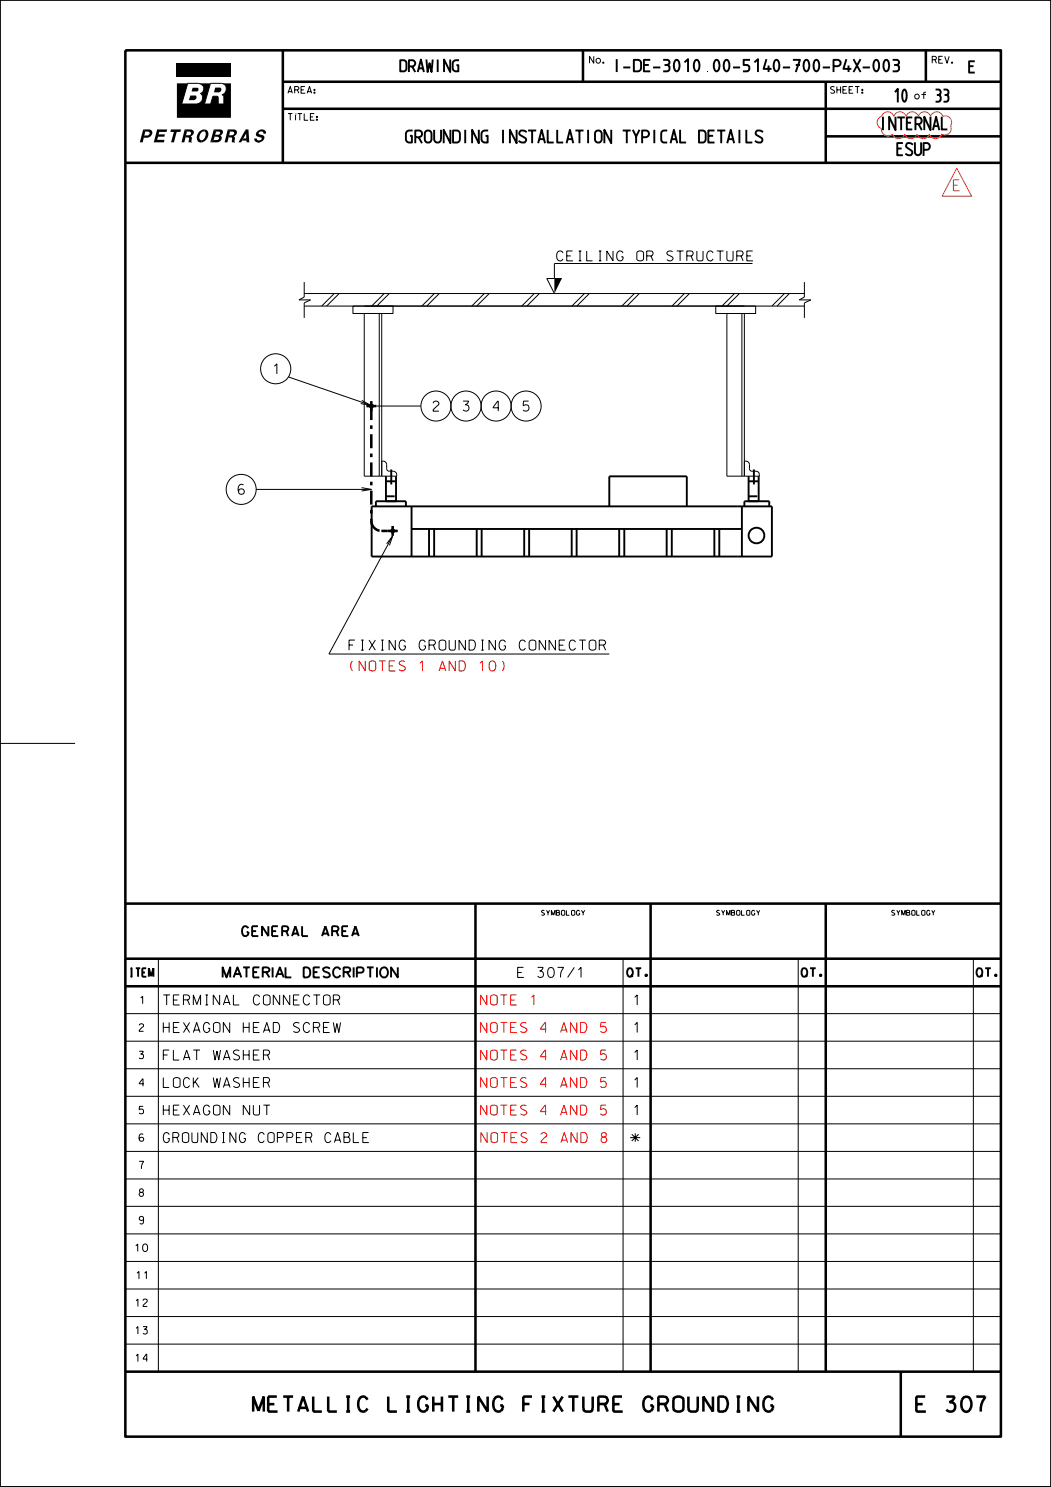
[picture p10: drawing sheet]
<svg xmlns="http://www.w3.org/2000/svg" width="210mm" height="297mm" viewBox="0 0 210 297" stroke-linecap="round" stroke-linejoin="round" font-family="sans-serif">
<g fill="none" stroke="#000" stroke-width=".2">
<path d="M0 0h210v297h-210zM0 0h210v296.9h-210zM39.6 16.6a1.04 1.04 0 0 1 1.1 .9 1.04 1.04 0 0 1-.7 1.2 1.2 1.2 0 0 1 .4 1.3 1.2 1.2 0 0 1-1.2 .8M39.6 16.6h-2.1l-1.2 4.2h2.9M39.6 16.6h.1M43.4 19.2l.2 .3M43.4 19.2h.1M43.6 19.5h.1M44.3 16.6h.1M44.3 16.6a1.19 1.19 0 0 1 .9 1.2 1.19 1.19 0 0 1-.9 1.1l.4 .4M44.3 16.6h-2.2l-1.2 4.2h1.2l.4-1.6h.9M44.7 19.3h.1"/>
<path d="M44.7 19.3v1.5h-1.1v-1.3M39.2 20.8h.1M60.8 56.3v3l-1.1 .6h2.4l-1.3 .6v3M60.8 58.6h99.9M66.8 58.6l-2.5 2.5M67.8 58.6l-2.5 2.5M76.8 58.6l-2.5 2.5M77.8 58.6l-2.5 2.5M86.8 58.6l-2.5 2.5M87.8 58.6l-2.5 2.5M96.8 58.6l-2.5 2.5M97.8 58.6l-2.5 2.5"/>
<path d="M106.8 58.6l-2.6 2.5M107.8 58.6l-2.5 2.5M112.3 55.6h-3l1.5 3M116.8 58.6l-2.5 2.5M117.8 58.6l-2.5 2.5M126.8 58.6l-2.6 2.5M127.7 58.6l-2.4 2.5M136.7 58.6l-2.4 2.5M137.8 58.6l-2.5 2.5M146.8 58.6l-2.5 2.5M147.7 58.6l-2.5 2.5M150.4 52.6h-39.6v3"/>
<path d="M156.7 58.6l-2.5 2.5M157.7 58.6l-2.4 2.5M160.7 56.3v3l-1 .6h2.3l-1.3 .6v3M57.6 75.3l16.4 5.6M60.8 61.1h99.9M70.5 61.1h8v1.5h-8zM75.8 62.6v32.5M143 61.1h8v1.5h-8zM145.2 62.6v32.5h6.5a.78 .78 0 0 0-.6-1h-1.1l-.2-.5v-.8a.78 .78 0 0 0-1.1-.7M148.2 62.6v32.5M148.7 62.6v32.5M51.2 97.8h23"/>
<path d="M75.2 81.1h8.9M76.3 92.1a.77 .77 0 0 1 1 .7v1.1l.5 .2h.8a.76 .76 0 0 1 .7 1h-6.5v-32.5h3.5v32.5M78.5 107l-12.8 23.6h56M0 148.5h15M209.9 148.5h.1M31.6 191.5v82.5M124.5 191.5v82.5M159.5 191.5v82.5M194.5 191.5v82.5M25 219h175M25 213.5h175M25 202.5h175"/>
<path d="M25 208h175M25 235.5h175M25 230h175M25 224.5h175M25 257.5h175M25 252h175M25 246.4h175M25 240.9h175M25 263h175M25 268.5h175"/>
<circle cx="55.1" cy="73.7" r="3"/>
<circle cx="48.2" cy="97.7" r="3"/>
<circle cx="87.1" cy="81.1" r="3"/>
<circle cx="93.1" cy="81.1" r="3"/>
<circle cx="99.1" cy="81.1" r="3"/>
<circle cx="105.1" cy="81.1" r="3"/>
</g>
<g fill="none" stroke="#000" stroke-width=".51">
<path d="M25 10.1h175v276.8h-175zM56.5 16.3h143.5M56.5 10.1v22.4M116.5 10.1v6.2M165 16.3v16.2M185 10.1v6.2M25 32.5h175M56.5 21.7h143.5M165 27.2h35M77.5 106h2M78.4 105.9h.2v.2h-.2zM78.5 106h.1"/>
<path d="M78.5 105.1v1.9M25 180.5h175M25 191.5h175M25 197h175M95 180.5v93.5M130 180.5v93.5M165 180.5v93.5M25 274h175M180 274v12.9"/>
<circle cx="78.5" cy="106" r=".25"/>
</g>
<g fill="#000">
<path d="M35.3 12.7h10.8v2.6h-10.8zM110.8 55.6h1.5l-1.5 3z"/>
<path d="M38 19.1l1.1-.1a.53 .53 0 0 1 .1 .6 .53 .53 0 0 1-.5 .4h-1z" fill-rule="evenodd"/>
<path d="M38.5 17.5h.9a.39 .39 0 0 1 .3 .4 .39 .39 0 0 1-.3 .4h-1.1z" fill-rule="evenodd"/>
<path d="M43 17.5h1a.53 .53 0 0 1 .2 .6 .53 .53 0 0 1-.5 .3h-.9z" fill-rule="evenodd"/>
<path d="M28.6 25.9l.4 .4-.5 2.1h-.6z" fill-rule="evenodd"/>
<path d="M28.6 25.9h1.2a.77 .77 0 0 1 .7 .7 .77 .77 0 0 1-.7 .8l-1.1 .1 .2-.4h.5a.43 .43 0 0 0 .5-.3 .43 .43 0 0 0-.2-.5h-.7z" fill-rule="evenodd"/>
<path d="M31.4 25.9h2l-.1 .4h-1.5l-.1 .5h1.2l-.1 .5h-1.2l-.2 .6h1.4v.5h-2.1z" fill-rule="evenodd"/>
<path d="M34.1 25.9h2.1l-.1 .4h-.8l-.6 2.1h-.5l.5-2.1h-.7z" fill-rule="evenodd"/>
<path d="M35.3 16.6h2.2l-1.2 4.2h2.9a1.2 1.2 0 0 0 1.2-.8 1.2 1.2 0 0 0-.4-1.3 1.04 1.04 0 0 0 .7-1.2 1.04 1.04 0 0 0-1.1-.9h2.5l-1.2 4.2h1.2l.4-1.6 1 .1 .1 1.5h1.1v-1.5l-.4-.4a1.19 1.19 0 0 0 .9-1.1 1.19 1.19 0 0 0-.9-1.2h1.8v6.9h-10.8z" fill-rule="evenodd"/>
<path d="M36.9 25.9l.5 .4-.6 2.1h-.5z" fill-rule="evenodd"/>
<path d="M36.9 25.9h1.2a.65 .65 0 0 1 .7 .5 .65 .65 0 0 1-.5 .7l-.2 .1a1.15 1.15 0 0 1 .1 1.2h-.5v-.1a.6 .6 0 0 0-.2-.9h-.5l.2-.4h.5a.39 .39 0 0 0 .5-.2 .39 .39 0 0 0-.3-.5h-.5z" fill-rule="evenodd"/>
<path d="M38.2 28.4l.1 .1z" fill-rule="evenodd"/>
<path d="M39.9 26.2l.9-.3v.4a.85 .85 0 0 0-1 .9v.4l.4 .4 .1 .5a.96 .96 0 0 1-1-.6 .96 .96 0 0 1 .1-1z" fill-rule="evenodd"/>
<path d="M40.8 25.9a1.02 1.02 0 0 1 .9 .6 1.02 1.02 0 0 1-.3 1.1l-.6 .6-.5 .3-.1-.5a1.09 1.09 0 0 0 .6-1.8z" fill-rule="evenodd"/>
<path d="M42.7 25.9l.5 .4-.5 1.7-.7 .4z" fill-rule="evenodd"/>
<path d="M42.7 25.9h1.3a.62 .62 0 0 1 .6 .6 .62 .62 0 0 1-.6 .6 .78 .78 0 0 1 .2 .9 .78 .78 0 0 1-.8 .4h-1.4l.7-.4h.7a.33 .33 0 0 0 .4-.3 .33 .33 0 0 0-.3-.4h-.6l.1-.4h.6a.33 .33 0 0 0 .4-.2 .33 .33 0 0 0-.3-.4h-.5z" fill-rule="evenodd"/>
<path d="M45.5 25.9l.5 .4-.6 2.1h-.5z" fill-rule="evenodd"/>
<path d="M45.5 25.9h1.2a.69 .69 0 0 1 .7 .7 .69 .69 0 0 1-.7 .6l.3 .4-.2 .8h-.5v-.1a.62 .62 0 0 0-.2-.9h-.4l.1-.4h.5a.39 .39 0 0 0 .5-.2 .39 .39 0 0 0-.3-.5h-.5z" fill-rule="evenodd"/>
<path d="M46.8 28.4l.1 .1z" fill-rule="evenodd"/>
<path d="M49.1 25.9l.1 .8-1 1.7h-.5z" fill-rule="evenodd"/>
<path d="M49.1 25.9h.5l.2 2.5h-.5l-.1-.3h-.8l.2-.4h.6z" fill-rule="evenodd"/>
<path d="M51.5 26.2a.89 .89 0 0 1 1-.4 .89 .89 0 0 1 .6 .9h-.5a.44 .44 0 0 0-.5-.5 .44 .44 0 0 0-.3 .6h.1a.79 .79 0 0 1 .9 .7 .79 .79 0 0 1-.8 .9 .77 .77 0 0 1-.8 0 .77 .77 0 0 1-.4-.8l.5 .1a.47 .47 0 0 0 .5 .3 .47 .47 0 0 0 .5-.4l-.4-.2a.66 .66 0 0 1-.8-.4 .66 .66 0 0 1 .4-.8z" fill-rule="evenodd"/>
<path d="M51.7 28.4l.1 .1z" fill-rule="evenodd"/>
<path d="M78.4 106h.2z" fill-rule="evenodd"/>
<path d="M78.4 106h.2z" fill-rule="evenodd"/>
</g>
<g fill="none" stroke="#000" stroke-width=".38">
<path d="M77.1 95.1v5M77.1 96.1h2M78.2 93.8v3M79.1 95.1v5M149.6 96.1h2M149.6 95.1v5M150.6 93.8v3M151.6 95.1v5M74.3 101.1h79.9v10.1h-79.9zM75.1 101.1v-1h6v1M82.2 101.1v10.1M82.2 105.7h66"/>
<path d="M85.7 105.7v5.5M86.7 105.7v5.5M95.2 105.7v5.5M96.2 105.7v5.5M104.7 105.7v5.5M105.7 105.7v5.5M114.2 105.7v5.5M115.2 105.7v5.5M123.7 105.7v5.5M124.7 105.7v5.5M133.2 105.7v5.5M134.2 105.7v5.5"/>
<path d="M137.2 101.1v-6h-15.5v6M142.7 105.7v5.5M143.7 105.7v5.5M148.2 101.1v10.1M148.7 100.2v.9M148.7 100.1h5v1"/>
<circle cx="151.2" cy="107" r="1.56"/>
</g>
<path d="M77.1 99.1h2M149.6 99.1h2" fill="none" stroke="#000" stroke-width=".38" stroke-dasharray="1.7 1.1" stroke-linecap="butt"/>
<path d="M74.2 81.1v22.9M74.2 104a2.05 2.05 0 0 0 2 2M77.5 106h-1.3" fill="none" stroke="#000" stroke-width=".51" stroke-dasharray="2.8 1.1 .7 1.1" stroke-linecap="butt"/>
<path d="M176.1 23.2a1.29 1.29 0 0 1 1.3-.9 1.29 1.29 0 0 1 1.2 .9 1.27 1.27 0 0 1 1.2-.9 1.27 1.27 0 0 1 1.2 .9 1.27 1.27 0 0 1 1.3-.9 1.27 1.27 0 0 1 1.2 .9 1.29 1.29 0 0 1 1.2-.9 1.29 1.29 0 0 1 1.2 .9 1.27 1.27 0 0 1 1.3-.9 1.27 1.27 0 0 1 1.2 .9 1.29 1.29 0 0 1 1.5 .4 1.29 1.29 0 0 1 0 1.5M176.1 25.7a1.29 1.29 0 0 0 .7 1.3 1.29 1.29 0 0 0 1.5-.2 1.29 1.29 0 0 0 1.3 .9 1.29 1.29 0 0 0 1.2-.9 1.27 1.27 0 0 0 1.2 .9 1.27 1.27 0 0 0 1.2-.9 1.27 1.27 0 0 0 1.2 .9 1.27 1.27 0 0 0 1.3-.9 1.29 1.29 0 0 0 1.2 .9 1.29 1.29 0 0 0 1.2-.9M191.2 33.6l2.9 5.6h-5.9z" fill="none" stroke="#ff7f00" stroke-width=".2"/>
<g font-size="3">
<text x="50.6" y="281.9">METALLIC LIGHTING FIXTURE GROUNDING</text>
<text x="183.1" y="281.9">E 307</text>
</g>
<g font-size="2.7">
<text x="178.6" y="20.4">10</text>
<text x="186.9" y="20.4">33</text>
<text x="81" y="28.6">GROUNDING INSTALLATION TYPICAL DETAILS</text>
<text x="175.8" y="26">INTERNAL</text>
<text x="179.2" y="31.1">ESUP</text>
</g>
<text font-size="2.6" x="122.5" y="14.4">I-DE-3010.00-5140-700-P4X-003</text>
<g font-size="2.5">
<text x="79.8" y="14.4">DRAWING</text>
<text x="193.5" y="14.6">E</text>
</g>
<text font-size="2.2" fill="#ff7f00" x="190.5" y="38.1">E</text>
<g font-size="2">
<text x="111.2" y="52.1">CEILING OR STRUCTURE</text>
<text x="54.7" y="74.7">1</text>
<text x="71.8" y="81.2" transform="rotate(19 71.8 81.2)">E</text>
<text x="86.5" y="82.1">2</text>
<text x="92.5" y="82.1">3</text>
<text x="98.5" y="82.1">4</text>
<text x="104.5" y="82.1">5</text>
<text x="47.6" y="98.7">6</text>
<text x="72.2" y="98.7">E</text>
<text x="78.4" y="109.3" transform="rotate(-62 78.4 109.3)">E</text>
<text x="69.7" y="129.9">FIXING GROUNDING CONNECTOR</text>
<text x="48.4" y="187">GENERAL AREA</text>
<text x="44.5" y="195.2">MATERIAL DESCRIPTION</text>
<text x="103.4" y="195.2">E 307/1</text>
<text x="32.6" y="200.7">TERMINAL CONNECTOR</text>
<text x="126.7" y="200.7">1</text>
<text x="32.6" y="206.2">HEXAGON HEAD SCREW</text>
<text x="126.7" y="206.2">1</text>
<text x="32.6" y="211.7">FLAT WASHER</text>
<text x="126.7" y="211.7">1</text>
<text x="32.6" y="217.2">LOCK WASHER</text>
<text x="126.7" y="217.2">1</text>
<text x="32.6" y="222.7">HEXAGON NUT</text>
<text x="126.7" y="222.7">1</text>
<text x="32.6" y="228.2">GROUNDING COPPER CABLE</text>
<text x="126.1" y="228.2">*</text>
</g>
<g font-size="2" fill="#f00">
<text x="69.7" y="134">(NOTES 1 AND 10)</text>
<text x="96" y="200.7">NOTE 1</text>
<text x="96" y="206.2">NOTES 4 AND 5</text>
<text x="96" y="211.7">NOTES 4 AND 5</text>
<text x="96" y="217.2">NOTES 4 AND 5</text>
<text x="96" y="222.7">NOTES 4 AND 5</text>
<text x="96.1" y="228.2">NOTES 2 AND 8</text>
</g>
<g font-size="1.7">
<text x="25.8" y="195.1">ITEM</text>
<text x="125.3" y="195.1">QT.</text>
<text x="160.1" y="195.1">QT.</text>
<text x="195.1" y="195.1">QT.</text>
</g>
<g font-size="1.5">
<text x="28" y="200.5">1</text>
<text x="27.8" y="206">2</text>
<text x="27.8" y="211.5">3</text>
<text x="27.8" y="217">4</text>
<text x="27.8" y="228">6</text>
<text x="27.8" y="222.5">5</text>
<text x="27.8" y="233.5">7</text>
<text x="27.8" y="239">8</text>
<text x="27.8" y="244.5">9</text>
<text x="27" y="250">10</text>
<text x="27.3" y="255.5">11</text>
<text x="27.1" y="261">12</text>
<text x="27.1" y="266.5">13</text>
<text x="27.1" y="271.9">14</text>
</g>
<g font-size="1.3">
<text x="117.8" y="12.6">No.</text>
<text x="186.3" y="12.6">REV.</text>
<text x="57.5" y="18.6">AREA:</text>
<text x="165.9" y="18.6">SHEET:</text>
<text x="182.8" y="19.8">of</text>
<text x="57.5" y="24">TÍTLE:</text>
</g>
<g font-size="1">
<text x="108.2" y="182.8">SYMBOLOGY</text>
<text x="143.2" y="182.8">SYMBOLOGY</text>
<text x="178.2" y="182.8">SYMBOLOGY</text>
</g>
</svg>
